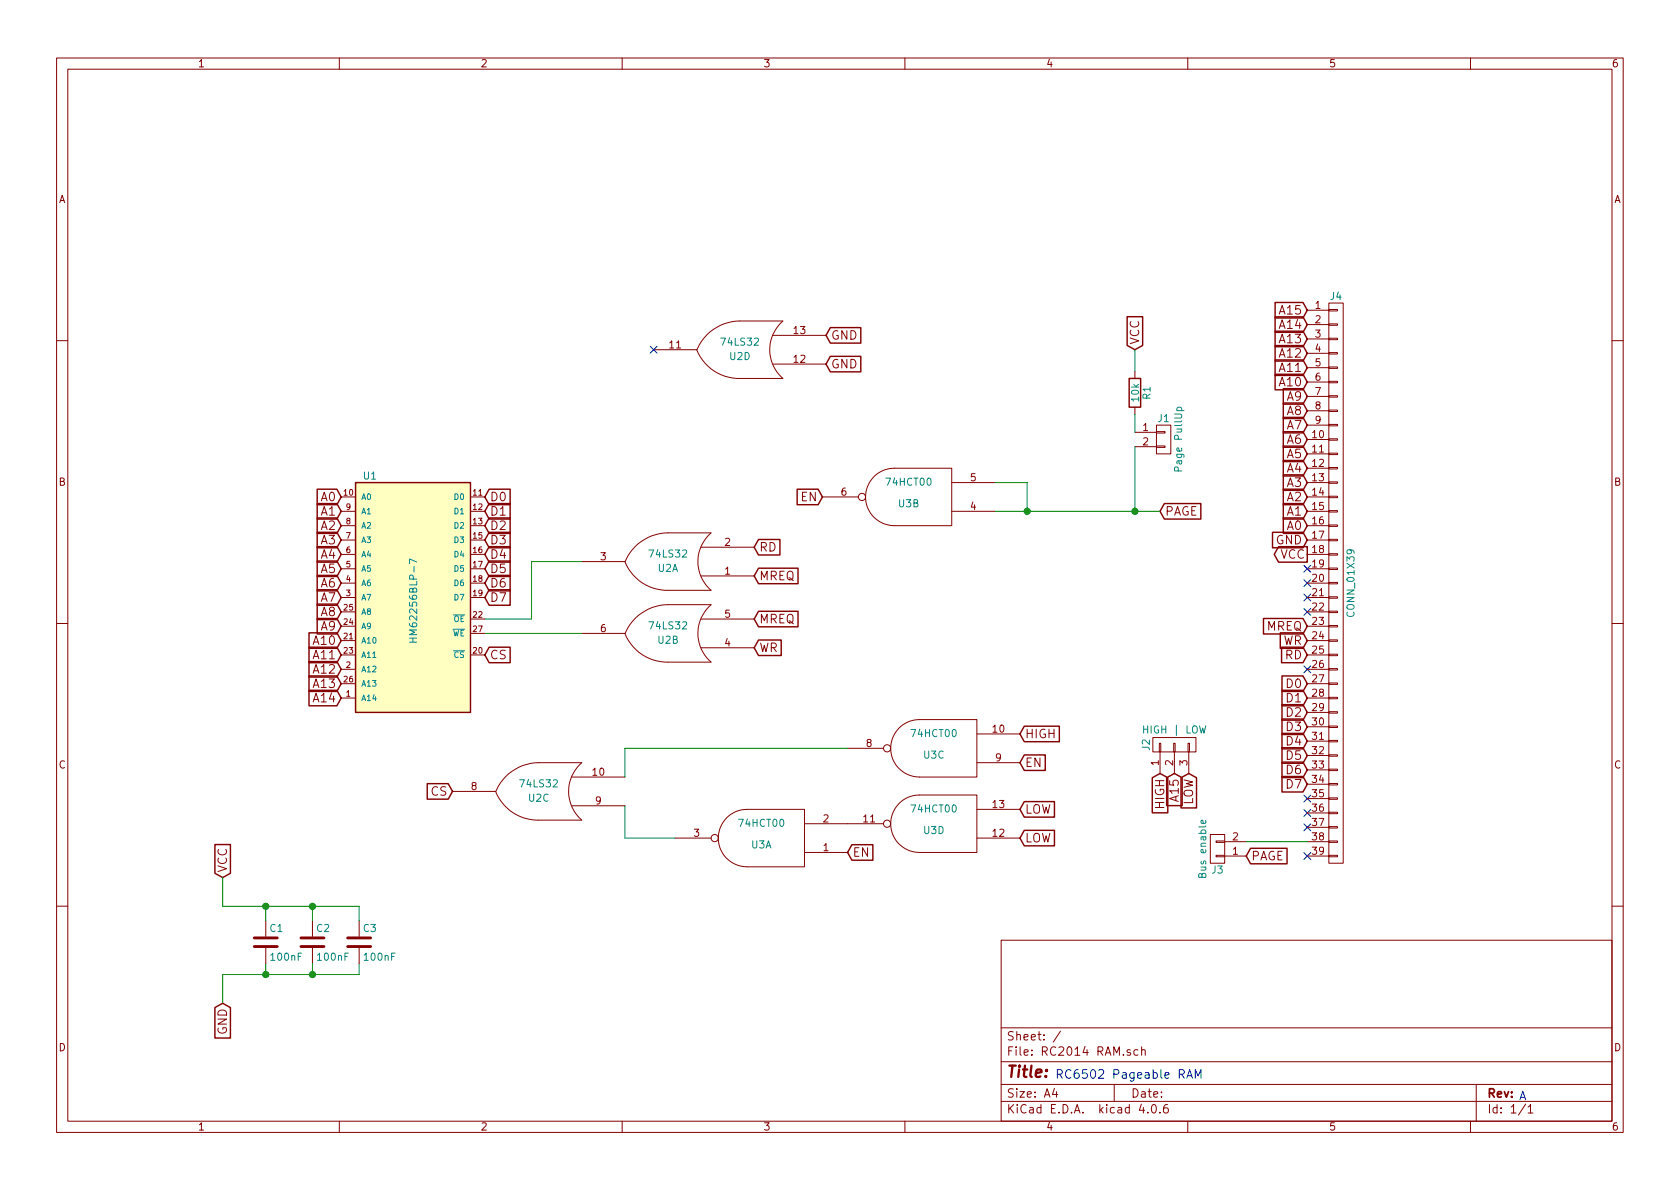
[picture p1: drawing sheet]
EESchema Schematic File Version 2
LIBS:power
LIBS:device
LIBS:transistors
LIBS:conn
LIBS:linear
LIBS:regul
LIBS:74xx
LIBS:cmos4000
LIBS:adc-dac
LIBS:memory
LIBS:xilinx
LIBS:microcontrollers
LIBS:dsp
LIBS:microchip
LIBS:analog_switches
LIBS:motorola
LIBS:texas
LIBS:intel
LIBS:audio
LIBS:interface
LIBS:digital-audio
LIBS:philips
LIBS:display
LIBS:cypress
LIBS:siliconi
LIBS:opto
LIBS:atmel
LIBS:contrib
LIBS:valves
LIBS:RC2014 RAM-cache
EELAYER 25 0
EELAYER END
$Descr A4 11693 8268
encoding utf-8
Sheet 1 1
Title ""
Date ""
Rev ""
Comp ""
Comment1 ""
Comment2 ""
Comment3 ""
Comment4 ""
$EndDescr
$Comp
L HM62256BLP-7 U1
U 1 1
P 2875 4200
F 0 "U1" H 2575 5100 50  0000 C CNN
F 1 "HM62256BLP-7" V 2875 4225 50  0000 C CNN
F 2 "Housings_DIP:DIP-28_W15.24mm_Socket" H 2875 4200 50  0001 C CIN
F 3 "" H 2875 4200 50  0001 C CNN
	1    2875 4200
	1    0    0    -1  
$EndComp
$Comp
L 74LS32 U2
U 4 1
P 5150 2425
F 0 "U2" H 5150 2475 50  0000 C CNN
F 1 "74LS32" H 5150 2375 50  0000 C CNN
F 2 "Housings_DIP:DIP-14_W7.62mm_Socket" H 5150 2425 50  0001 C CNN
F 3 "" H 5150 2425 50  0001 C CNN
	4    5150 2425
	-1   0    0    1   
$EndComp
$Comp
L 74LS32 U2
U 3 1
P 3750 5500
F 0 "U2" H 3750 5550 50  0000 C CNN
F 1 "74LS32" H 3750 5450 50  0000 C CNN
F 2 "Housings_DIP:DIP-14_W7.62mm_Socket" H 3750 5500 50  0001 C CNN
F 3 "" H 3750 5500 50  0001 C CNN
	3    3750 5500
	-1   0    0    1   
$EndComp
$Comp
L 74LS32 U2
U 2 1
P 4650 4400
F 0 "U2" H 4650 4450 50  0000 C CNN
F 1 "74LS32" H 4650 4350 50  0000 C CNN
F 2 "Housings_DIP:DIP-14_W7.62mm_Socket" H 4650 4400 50  0001 C CNN
F 3 "" H 4650 4400 50  0001 C CNN
	2    4650 4400
	-1   0    0    1   
$EndComp
$Comp
L 74LS32 U2
U 1 1
P 4650 3900
F 0 "U2" H 4650 3950 50  0000 C CNN
F 1 "74LS32" H 4650 3850 50  0000 C CNN
F 2 "Housings_DIP:DIP-14_W7.62mm_Socket" H 4650 3900 50  0001 C CNN
F 3 "" H 4650 3900 50  0001 C CNN
	1    4650 3900
	-1   0    0    1   
$EndComp
Text GLabel 5250 4500 2    60   Input ~ 0
WR
Text GLabel 5250 4300 2    60   Input ~ 0
MREQ
Text GLabel 5250 4000 2    60   Input ~ 0
MREQ
Text GLabel 5250 3800 2    60   Input ~ 0
RD
Text GLabel 8175 5375 3    60   Input ~ 0
A15
Text GLabel 5750 2325 2    60   Input ~ 0
GND
Text GLabel 5750 2525 2    60   Input ~ 0
GND
Text GLabel 9100 4350 0    60   Input ~ 0
MREQ
Text GLabel 9100 4550 0    60   Input ~ 0
RD
Text GLabel 9100 4450 0    60   Input ~ 0
WR
Text GLabel 9100 3750 0    60   Input ~ 0
GND
Text GLabel 9100 3850 0    60   Output ~ 0
VCC
Text GLabel 9100 2150 0    60   Input ~ 0
A15
Text GLabel 9100 2250 0    60   Input ~ 0
A14
Text GLabel 9100 2350 0    60   Input ~ 0
A13
Text GLabel 9100 2450 0    60   Input ~ 0
A12
Text GLabel 9100 2550 0    60   Input ~ 0
A11
Text GLabel 9100 2650 0    60   Input ~ 0
A10
Text GLabel 9100 2750 0    60   Input ~ 0
A9
Text GLabel 9100 2850 0    60   Input ~ 0
A8
Text GLabel 9100 2950 0    60   Input ~ 0
A7
Text GLabel 9100 3050 0    60   Input ~ 0
A6
Text GLabel 9100 3150 0    60   Input ~ 0
A5
Text GLabel 9100 3250 0    60   Input ~ 0
A4
Text GLabel 9100 3350 0    60   Input ~ 0
A3
Text GLabel 9100 3450 0    60   Input ~ 0
A2
Text GLabel 9100 3550 0    60   Input ~ 0
A1
Text GLabel 9100 3650 0    60   Input ~ 0
A0
Text GLabel 9100 4750 0    60   Input ~ 0
D0
Text GLabel 9100 4850 0    60   Input ~ 0
D1
Text GLabel 9100 4950 0    60   Input ~ 0
D2
Text GLabel 9100 5050 0    60   Input ~ 0
D3
Text GLabel 9100 5150 0    60   Input ~ 0
D4
Text GLabel 9100 5250 0    60   Input ~ 0
D5
Text GLabel 9100 5350 0    60   Input ~ 0
D6
Text GLabel 9100 5450 0    60   Input ~ 0
D7
$Comp
L 74HCT00 U3
U 3 1
P 6500 5200
F 0 "U3" H 6500 5250 50  0000 C CNN
F 1 "74HCT00" H 6500 5100 50  0000 C CNN
F 2 "Housings_DIP:DIP-14_W7.62mm_Socket" H 6500 5200 50  0001 C CNN
F 3 "" H 6500 5200 50  0001 C CNN
	3    6500 5200
	-1   0    0    1   
$EndComp
$Comp
L 74HCT00 U3
U 1 1
P 5300 5825
F 0 "U3" H 5300 5875 50  0000 C CNN
F 1 "74HCT00" H 5300 5725 50  0000 C CNN
F 2 "Housings_DIP:DIP-14_W7.62mm_Socket" H 5300 5825 50  0001 C CNN
F 3 "" H 5300 5825 50  0001 C CNN
	1    5300 5825
	-1   0    0    1   
$EndComp
$Comp
L 74HCT00 U3
U 4 1
P 6500 5725
F 0 "U3" H 6500 5775 50  0000 C CNN
F 1 "74HCT00" H 6500 5625 50  0000 C CNN
F 2 "Housings_DIP:DIP-14_W7.62mm_Socket" H 6500 5725 50  0001 C CNN
F 3 "" H 6500 5725 50  0001 C CNN
	4    6500 5725
	-1   0    0    1   
$EndComp
$Comp
L 74HCT00 U3
U 2 1
P 6325 3450
F 0 "U3" H 6325 3500 50  0000 C CNN
F 1 "74HCT00" H 6325 3350 50  0000 C CNN
F 2 "Housings_DIP:DIP-14_W7.62mm_Socket" H 6325 3450 50  0001 C CNN
F 3 "" H 6325 3450 50  0001 C CNN
	2    6325 3450
	-1   0    0    1   
$EndComp
Text GLabel 3375 4550 2    60   Input ~ 0
CS
Text GLabel 3375 3450 2    60   Input ~ 0
D0
Text GLabel 3375 3550 2    60   Input ~ 0
D1
Text GLabel 3375 3650 2    60   Input ~ 0
D2
Text GLabel 3375 3750 2    60   Input ~ 0
D3
Text GLabel 3375 3850 2    60   Input ~ 0
D4
Text GLabel 3375 3950 2    60   Input ~ 0
D5
Text GLabel 3375 4050 2    60   Input ~ 0
D6
Text GLabel 3375 4150 2    60   Input ~ 0
D7
Text GLabel 7100 5300 2    60   Input ~ 0
EN
$Comp
L CONN_01X03 J2
U 1 1
P 8175 5175
F 0 "J2" H 8175 5375 50  0000 C CNN
F 1 "HIGH | LOW" V 8275 5175 50  0000 C CNN
F 2 "Pin_Headers:Pin_Header_Angled_1x03_Pitch2.54mm" H 8175 5175 50  0001 C CNN
F 3 "" H 8175 5175 50  0001 C CNN
	1    8175 5175
	0    -1   -1   0   
$EndComp
Text GLabel 5900 5925 2    60   Input ~ 0
EN
Text GLabel 8075 5375 3    60   Input ~ 0
HIGH
Text GLabel 8275 5375 3    60   Input ~ 0
LOW
Text GLabel 7100 5100 2    60   Input ~ 0
HIGH
Text GLabel 3150 5500 0    60   Input ~ 0
CS
Text GLabel 7100 5625 2    60   Input ~ 0
LOW
Text GLabel 7100 5825 2    60   Input ~ 0
LOW
NoConn ~ 9100 5750
NoConn ~ 9100 4050
NoConn ~ 9100 4150
NoConn ~ 9100 4250
NoConn ~ 9100 4650
NoConn ~ 9100 5550
NoConn ~ 9100 5650
Text GLabel 7900 2425 1    60   Input ~ 0
VCC
Text GLabel 5725 3450 0    60   Input ~ 0
EN
Text GLabel 8675 5950 2    60   Input ~ 0
PAGE
Text GLabel 8075 3550 2    60   Input ~ 0
PAGE
$Comp
L R R1
U 1 1
P 7900 2725
F 0 "R1" V 7980 2725 50  0000 C CNN
F 1 "10k" V 7900 2725 50  0000 C CNN
F 2 "Resistors_THT:R_Axial_DIN0207_L6.3mm_D2.5mm_P10.16mm_Horizontal" V 7830 2725 50  0001 C CNN
F 3 "" H 7900 2725 50  0001 C CNN
	1    7900 2725
	1    0    0    -1  
$EndComp
$Comp
L CONN_01X02 J1
U 1 1
P 8100 3050
F 0 "J1" H 8100 3200 50  0000 C CNN
F 1 "Page PullUp" V 8200 3050 50  0000 C CNN
F 2 "Pin_Headers:Pin_Header_Angled_1x02_Pitch2.54mm" H 8100 3050 50  0001 C CNN
F 3 "" H 8100 3050 50  0001 C CNN
	1    8100 3050
	1    0    0    -1  
$EndComp
Text GLabel 2375 4850 0    60   Input ~ 0
A14
Text GLabel 2375 4750 0    60   Input ~ 0
A13
Text GLabel 2375 4650 0    60   Input ~ 0
A12
Text GLabel 2375 4550 0    60   Input ~ 0
A11
Text GLabel 2375 4450 0    60   Input ~ 0
A10
Text GLabel 2375 4350 0    60   Input ~ 0
A9
Text GLabel 2375 4250 0    60   Input ~ 0
A8
Text GLabel 2375 4150 0    60   Input ~ 0
A7
Text GLabel 2375 4050 0    60   Input ~ 0
A6
Text GLabel 2375 3950 0    60   Input ~ 0
A5
Text GLabel 2375 3850 0    60   Input ~ 0
A4
Text GLabel 2375 3750 0    60   Input ~ 0
A3
Text GLabel 2375 3650 0    60   Input ~ 0
A2
Text GLabel 2375 3550 0    60   Input ~ 0
A1
Text GLabel 2375 3450 0    60   Input ~ 0
A0
NoConn ~ 4550 2425
Text Notes 8375 7500 2    60   ~ 0
RC6502 Pageable RAM
Text Notes 10625 7650 2    60   ~ 0
A
NoConn ~ -500 7850
$Comp
L CONN_01X39 J4
U 1 1
P 9300 4050
F 0 "J4" H 9300 6050 50  0000 C CNN
F 1 "CONN_01X39" V 9400 4050 50  0000 C CNN
F 2 "Pin_Headers:Pin_Header_Angled_1x39_Pitch2.54mm" H 9300 4050 50  0001 C CNN
F 3 "" H 9300 4050 50  0001 C CNN
	1    9300 4050
	1    0    0    -1  
$EndComp
$Comp
L CONN_01X02 J3
U 1 1
P 8475 5900
F 0 "J3" H 8475 6050 50  0000 C CNN
F 1 "Bus enable" V 8575 5900 50  0000 C CNN
F 2 "Pin_Headers:Pin_Header_Angled_1x02_Pitch2.54mm" H 8475 5900 50  0001 C CNN
F 3 "" H 8475 5900 50  0001 C CNN
	1    8475 5900
	-1   0    0    1   
$EndComp
NoConn ~ 9100 5950
NoConn ~ 9100 3950
Text GLabel 1550 6100 1    60   Input ~ 0
VCC
Text GLabel 1550 6975 3    60   Input ~ 0
GND
$Comp
L C C1
U 1 1
P 1850 6550
F 0 "C1" H 1875 6650 50  0000 L CNN
F 1 "100nF" H 1875 6450 50  0000 L CNN
F 2 "Capacitors_THT:C_Disc_D4.7mm_W2.5mm_P5.00mm" H 1888 6400 50  0001 C CNN
F 3 "" H 1850 6550 50  0001 C CNN
	1    1850 6550
	1    0    0    -1  
$EndComp
$Comp
L C C2
U 1 1
P 2175 6550
F 0 "C2" H 2200 6650 50  0000 L CNN
F 1 "100nF" H 2200 6450 50  0000 L CNN
F 2 "Capacitors_THT:C_Disc_D4.7mm_W2.5mm_P5.00mm" H 2213 6400 50  0001 C CNN
F 3 "" H 2175 6550 50  0001 C CNN
	1    2175 6550
	1    0    0    -1  
$EndComp
$Comp
L C C3
U 1 1
P 2500 6550
F 0 "C3" H 2525 6650 50  0000 L CNN
F 1 "100nF" H 2525 6450 50  0000 L CNN
F 2 "Capacitors_THT:C_Disc_D4.7mm_W2.5mm_P5.00mm" H 2538 6400 50  0001 C CNN
F 3 "" H 2500 6550 50  0001 C CNN
	1    2500 6550
	1    0    0    -1  
$EndComp
Wire Wire Line
	3375 4300 3700 4300
Wire Wire Line
	3700 4300 3700 3900
Wire Wire Line
	3700 3900 4050 3900
Wire Wire Line
	4350 5200 5900 5200
Wire Wire Line
	8675 5850 9100 5850
Wire Wire Line
	6925 3550 8075 3550
Wire Wire Line
	7900 3100 7900 3550
Connection ~ 7900 3550
Wire Wire Line
	6925 3350 7150 3350
Wire Wire Line
	7150 3350 7150 3550
Connection ~ 7150 3550
Wire Wire Line
	4350 5200 4350 5400
Wire Wire Line
	4700 5825 4350 5825
Wire Wire Line
	4350 5825 4350 5600
Wire Wire Line
	7900 3000 7900 2875
Wire Wire Line
	7900 2575 7900 2425
Wire Wire Line
	3375 4400 4050 4400
Wire Wire Line
	1550 6300 2500 6300
Wire Wire Line
	2500 6300 2500 6400
Wire Wire Line
	2175 6400 2175 6300
Connection ~ 2175 6300
Wire Wire Line
	1850 6400 1850 6300
Connection ~ 1850 6300
Wire Wire Line
	2500 6700 2500 6775
Wire Wire Line
	2500 6775 1550 6775
Wire Wire Line
	1550 6775 1550 6975
Wire Wire Line
	1850 6700 1850 6775
Connection ~ 1850 6775
Wire Wire Line
	2175 6700 2175 6775
Connection ~ 2175 6775
Wire Wire Line
	1550 6100 1550 6300
$EndSCHEMATC
